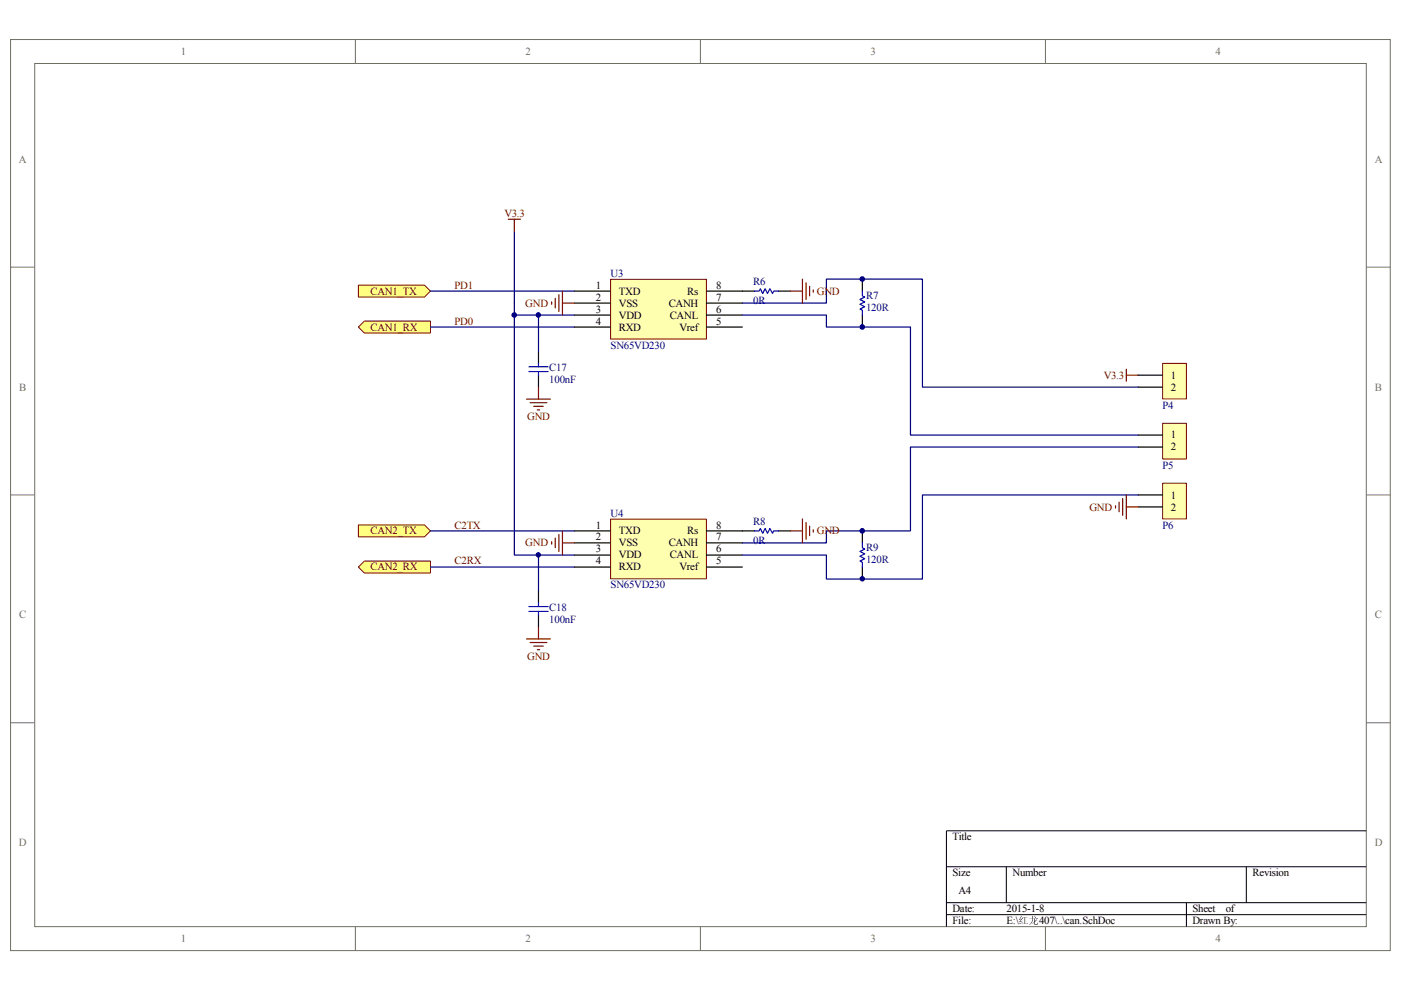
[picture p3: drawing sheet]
<svg xmlns="http://www.w3.org/2000/svg" width="297mm" height="210mm" viewBox="0 0 297 210" stroke-linecap="round" stroke-linejoin="round" font-family="sans-serif">
<path d="M2.2 8.4h292.6v193.1h-292.6z" fill="none" stroke="#706f64" stroke-width=".21"/>
<path d="M7.4 13.5h282.3v183h-282.3z" fill="#fff"/>
<g fill="none" stroke="#706f64" stroke-width=".21">
<path d="M7.4 13.5h282.3v183h-282.3zM75.3 8.3v5.1M148.5 8.3v5.1M221.7 8.3v5.1M2.2 56.6h5.1M289.7 56.6h5.1M2.2 104.9h5.1M289.7 104.9h5.1M2.2 153.2h5.1M289.7 153.2h5.1M75.3 196.5v5.1M148.5 196.5v5.1"/>
<path d="M221.7 196.5v5.1"/>
</g>
<path d="M289.7 176.1h-89v20.4M200.7 183.8h89M200.7 191.4h89M200.7 193.9h89M213.4 183.8v7.6M251.5 191.4v5.1M264.2 183.8v7.6" fill="none" stroke="#000" stroke-width=".21"/>
<path d="M129.5 59.3h20.3v12.6h-20.3z" fill="#ffffb0"/>
<path d="M129.5 59.2h20.3v12.7h-20.3z" fill="none" stroke="#800000" stroke-width=".21"/>
<path d="M121.8 61.7h7.6M121.8 64.3h7.6M121.8 66.8h7.6M121.8 69.3h7.6M149.8 61.7h7.6M149.8 64.3h7.6M149.8 66.8h7.6M149.8 69.3h7.6" fill="none" stroke="#000" stroke-width=".25"/>
<path d="M129.5 110.1h20.3v12.6h-20.3z" fill="#ffffb0"/>
<path d="M129.5 110.1h20.3v12.6h-20.3z" fill="none" stroke="#800000" stroke-width=".21"/>
<path d="M121.8 112.6h7.6M121.8 115.1h7.6M121.8 117.7h7.6M149.8 112.6h7.6M149.8 115.1h7.6M149.8 117.7h7.6M121.8 120.2h7.6M149.8 120.2h7.6" fill="none" stroke="#000" stroke-width=".25"/>
<path d="M76 60.5h14l1.3 1.2-1.3 1.3h-14z" fill-rule="evenodd" fill="#ffff80"/>
<path d="M76 60.5h14l1.3 1.2-1.3 1.3h-14z" fill="none" stroke="#800000" stroke-width=".21"/>
<path d="M76 69.3l1.3-1.2h14v2.5h-14z" fill-rule="evenodd" fill="#ffff80"/>
<path d="M76 69.3l1.3-1.2h14v2.5h-14z" fill="none" stroke="#800000" stroke-width=".21"/>
<path d="M76 111.3h14l1.3 1.3-1.3 1.2h-14z" fill-rule="evenodd" fill="#ffff80"/>
<path d="M76 111.3h14l1.3 1.3-1.3 1.2h-14z" fill="none" stroke="#800000" stroke-width=".21"/>
<path d="M76 120.2l1.3-1.2h14v2.5h-14z" fill-rule="evenodd" fill="#ffff80"/>
<path d="M76 120.2l1.3-1.2h14v2.5h-14z" fill="none" stroke="#800000" stroke-width=".21"/>
<path d="M109 49v68.7h12.8M182.8 59.2h-7.6v5.1h-17.8M91.3 61.7h30.5M91.3 69.3h30.5M109 66.8h12.8M114.2 66.8v7.7M157.4 66.8h17.8v2.5h7.6M91.3 112.6h30.5M114.2 117.7v7.6M157.4 117.7h17.8v5.1h7.6M182.8 112.6h-7.6v2.5h-17.8M91.3 120.2h30.5" fill="none" stroke="#000080" stroke-width=".25"/>
<g fill="none" stroke="#800000" stroke-width=".25">
<path d="M170.1 59.2v5.1M170.9 59.9v3.6M117 64v.5M117.7 63.2v2.1M118.5 62.5v3.5M119.2 61.7v5.1M119.2 64.3h2.6M167.6 61.7h2.5M171.7 60.7v2M172.4 61.5v.5M238.8 78.3v2.5M238.8 79.5h2.5"/>
<path d="M111.6 84.6h5.1M112.4 85.4h3.5M113.2 86.1h2M113.9 86.9h.5M114.2 82.1v2.5M117 114.9v.5M117.7 114.1v2M118.5 113.3v3.6M119.2 112.6v5.1M119.2 115.1h2.6M167.6 112.6h2.5M170.1 110v5.1"/>
<path d="M170.9 110.8v3.5M171.7 111.5v2.1M172.4 112.3v.5M111.6 135.5h5.1M112.4 136.2h3.5M113.2 137h2M113.9 137.8h.5M114.2 132.9v2.6"/>
</g>
<path d="M182.8 59.2v2.5M114.2 74.5v2.5M114.2 79.5v2.6M157.4 61.7h2.5M165.1 61.7h2.5M182.8 66.8v2.5M157.4 112.6h2.5M165.1 112.6h2.5M182.8 112.6v2.5M114.2 125.3v2.5M114.2 130.4v2.5M182.8 120.2v2.6" fill="none" stroke="#000" stroke-width=".25"/>
<path d="M112.1 77.8h4.1M112.1 78.8h4.1M114.2 77v.8M114.2 78.8v.7M159.9 61.7h1l.3-.5 .5 1 .5-1 .5 1 .5-1 .6 1 .2-.5h1.1M182.8 61.7v1l.5 .3-1 .5 1 .5-1 .5 1 .5-1 .5 .5 .3v1M159.9 112.6h1l.3-.5 .5 1 .5-1 .5 1 .5-1 .6 1 .2-.5h1.1M182.8 115.1v1l.5 .3-1 .5 1 .5-1 .5 1 .5-1 .6 .5 .2v1M112.1 128.6h4.1M112.1 129.6h4.1M114.2 127.8v.8M114.2 129.6v.8" fill="none" stroke="#00f" stroke-width=".25"/>
<path d="M246.5 77.1h5v7.5h-5z" fill="#ffffb0"/>
<path d="M246.5 77h5v7.6h-5z" fill="none" stroke="#800000" stroke-width=".21"/>
<path d="M241.3 79.5h5.2M241.3 82.1h5.2" fill="none" stroke="#000" stroke-width=".25"/>
<path d="M246.5 89.8h5v7.5h-5z" fill="#ffffb0"/>
<path d="M246.5 89.7h5v7.6h-5z" fill="none" stroke="#800000" stroke-width=".21"/>
<path d="M241.3 92.2h5.2M241.3 94.8h5.2" fill="none" stroke="#000" stroke-width=".25"/>
<path d="M246.5 102.5h5v7.5h-5z" fill="#ffffb0"/>
<path d="M246.5 102.4h5v7.6h-5z" fill="none" stroke="#800000" stroke-width=".21"/>
<path d="M241.3 104.9h5.2M241.3 107.5h5.2" fill="none" stroke="#000" stroke-width=".25"/>
<path d="M182.8 59.2h12.8v22.9h45.7M182.8 69.3h10.2v22.9h48.3M241.3 94.8h-48.3v17.8h-10.2M241.3 104.9h-45.7v17.9h-12.8" fill="none" stroke="#000080" stroke-width=".25"/>
<path d="M107.8 46.5h2.6M109 46.5v2.5M236.5 107.2v.5M237.3 106.5v2M238 105.7v3.6M238.8 104.9v5.1M238.8 107.5h2.5" fill="none" stroke="#800000" stroke-width=".25"/>
<circle cx="109" cy="66.8" r=".48" fill="#000080"/>
<circle cx="109" cy="66.8" r=".48" fill="none" stroke="#000080" stroke-width=".21"/>
<circle cx="114.1" cy="117.6" r=".46" fill="#000080"/>
<circle cx="114.1" cy="117.6" r=".46" fill="none" stroke="#000080" stroke-width=".21"/>
<circle cx="114.1" cy="66.8" r=".48" fill="#000080"/>
<circle cx="114.1" cy="66.8" r=".48" fill="none" stroke="#000080" stroke-width=".21"/>
<circle cx="182.8" cy="122.7" r=".48" fill="#000080"/>
<circle cx="182.8" cy="122.7" r=".48" fill="none" stroke="#000080" stroke-width=".21"/>
<circle cx="182.8" cy="112.5" r=".48" fill="#000080"/>
<circle cx="182.8" cy="112.5" r=".48" fill="none" stroke="#000080" stroke-width=".21"/>
<circle cx="182.8" cy="69.3" r=".49" fill="#000080"/>
<circle cx="182.8" cy="69.3" r=".49" fill="none" stroke="#000080" stroke-width=".21"/>
<circle cx="182.8" cy="59.2" r=".49" fill="#000080"/>
<circle cx="182.8" cy="59.2" r=".49" fill="none" stroke="#000080" stroke-width=".21"/>
<g font-size="2.3" fill="#706f64">
<text x="38.3" y="11.6">1</text>
<text x="111.4" y="11.6">2</text>
<text x="184.6" y="11.6">3</text>
<text x="257.7" y="11.6">4</text>
<text x="4" y="34.5">A</text>
<text x="291.5" y="34.5">A</text>
<text x="4.1" y="82.8">B</text>
<text x="291.5" y="82.8">B</text>
<text x="4.1" y="131.1">C</text>
<text x="291.5" y="131.1">C</text>
<text x="4" y="179.4">D</text>
<text x="291.5" y="179.4">D</text>
<text x="38.3" y="199.8">1</text>
<text x="111.4" y="199.8">2</text>
<text x="184.6" y="199.8">3</text>
<text x="257.7" y="199.8">4</text>
</g>
<g font-size="2.3" fill="#800000">
<text x="106.9" y="45.9">V3.3</text>
<text x="78.6" y="62.5">CAN1_TX</text>
<text x="96.4" y="61.2">PD1</text>
<text x="111.4" y="65">GND</text>
<text x="173.2" y="62.5">GND</text>
<text x="78.6" y="70.1">CAN1_RX</text>
<text x="96.4" y="68.8">PD0</text>
<text x="234" y="80.3">V3.3</text>
<text x="111.8" y="89.2">GND</text>
<text x="78.6" y="113.3">CAN2_TX</text>
<text x="96.4" y="112.1">C2TX</text>
<text x="173.2" y="113.3">GND</text>
<text x="231" y="108.2">GND</text>
<text x="96.4" y="119.7">C2RX</text>
<text x="111.4" y="115.9">GND</text>
<text x="78.6" y="120.9">CAN2_RX</text>
<text x="111.8" y="140">GND</text>
</g>
<g font-size="2.3" fill="#000080">
<text x="129.5" y="58.7">U3</text>
<text x="159.7" y="60.5">R6</text>
<text x="159.7" y="64.5">0R</text>
<text x="183.6" y="63.5">R7</text>
<text x="183.6" y="66">120R</text>
<text x="129.5" y="73.9">SN65VD230</text>
<text x="116.5" y="78.7">C17</text>
<text x="116.5" y="81.3">100nF</text>
<text x="246.5" y="86.6">P4</text>
<text x="246.5" y="99.4">P5</text>
<text x="129.5" y="109.5">U4</text>
<text x="159.7" y="111.3">R8</text>
<text x="246.5" y="112.1">P6</text>
<text x="159.7" y="115.4">0R</text>
<text x="183.6" y="116.9">R9</text>
<text x="183.6" y="119.4">120R</text>
<text x="129.5" y="124.8">SN65VD230</text>
<text x="116.5" y="129.6">C18</text>
<text x="116.5" y="132.1">100nF</text>
</g>
<g font-size="2.3">
<text x="126.3" y="61.2">1</text>
<text x="126.3" y="63.8">2</text>
<text x="131.2" y="62.5">TXD</text>
<text x="131.2" y="65">VSS</text>
<text x="141.8" y="65">CANH</text>
<text x="145.7" y="62.5">Rs</text>
<text x="151.8" y="61.2">8</text>
<text x="151.8" y="63.8">7</text>
<text x="126.3" y="66.3">3</text>
<text x="126.3" y="68.8">4</text>
<text x="131.2" y="67.6">VDD</text>
<text x="131.2" y="70.1">RXD</text>
<text x="142" y="67.6">CANL</text>
<text x="144.1" y="70.1">Vref</text>
<text x="151.8" y="66.3">6</text>
<text x="151.8" y="68.8">5</text>
<text x="248.2" y="80.3">1</text>
<text x="248.2" y="82.8">2</text>
<text x="248.2" y="93">1</text>
<text x="248.2" y="95.5">2</text>
<text x="248.2" y="105.7">1</text>
<text x="126.3" y="112.1">1</text>
<text x="131.2" y="113.3">TXD</text>
<text x="145.7" y="113.3">Rs</text>
<text x="151.8" y="112.1">8</text>
<text x="248.2" y="108.2">2</text>
<text x="126.3" y="114.6">2</text>
<text x="126.3" y="117.1">3</text>
<text x="126.3" y="119.7">4</text>
<text x="131.2" y="115.9">VSS</text>
<text x="131.2" y="118.4">VDD</text>
<text x="141.8" y="115.9">CANH</text>
<text x="142" y="118.4">CANL</text>
<text x="151.8" y="117.1">6</text>
<text x="151.8" y="119.7">5</text>
<text x="151.8" y="114.6">7</text>
<text x="131.2" y="120.9">RXD</text>
<text x="144.1" y="120.9">Vref</text>
<text x="201.9" y="178.1">Title</text>
<text x="201.9" y="185.8">Size</text>
<text x="214.7" y="185.8">Number</text>
<text x="265.6" y="185.8">Revision</text>
<text x="203.2" y="189.6">A4</text>
<text x="201.9" y="193.4">Date:</text>
<text x="201.9" y="196">File:</text>
<text x="213.4" y="193.4">2015-1-8</text>
<text x="213.4" y="196">E:\红红407\..\can.SchDoc</text>
<text x="252.8" y="193.4">Sheet</text>
<text x="252.8" y="196">Drawn By:</text>
<text x="259.9" y="193.4">of</text>
</g>
</svg>
